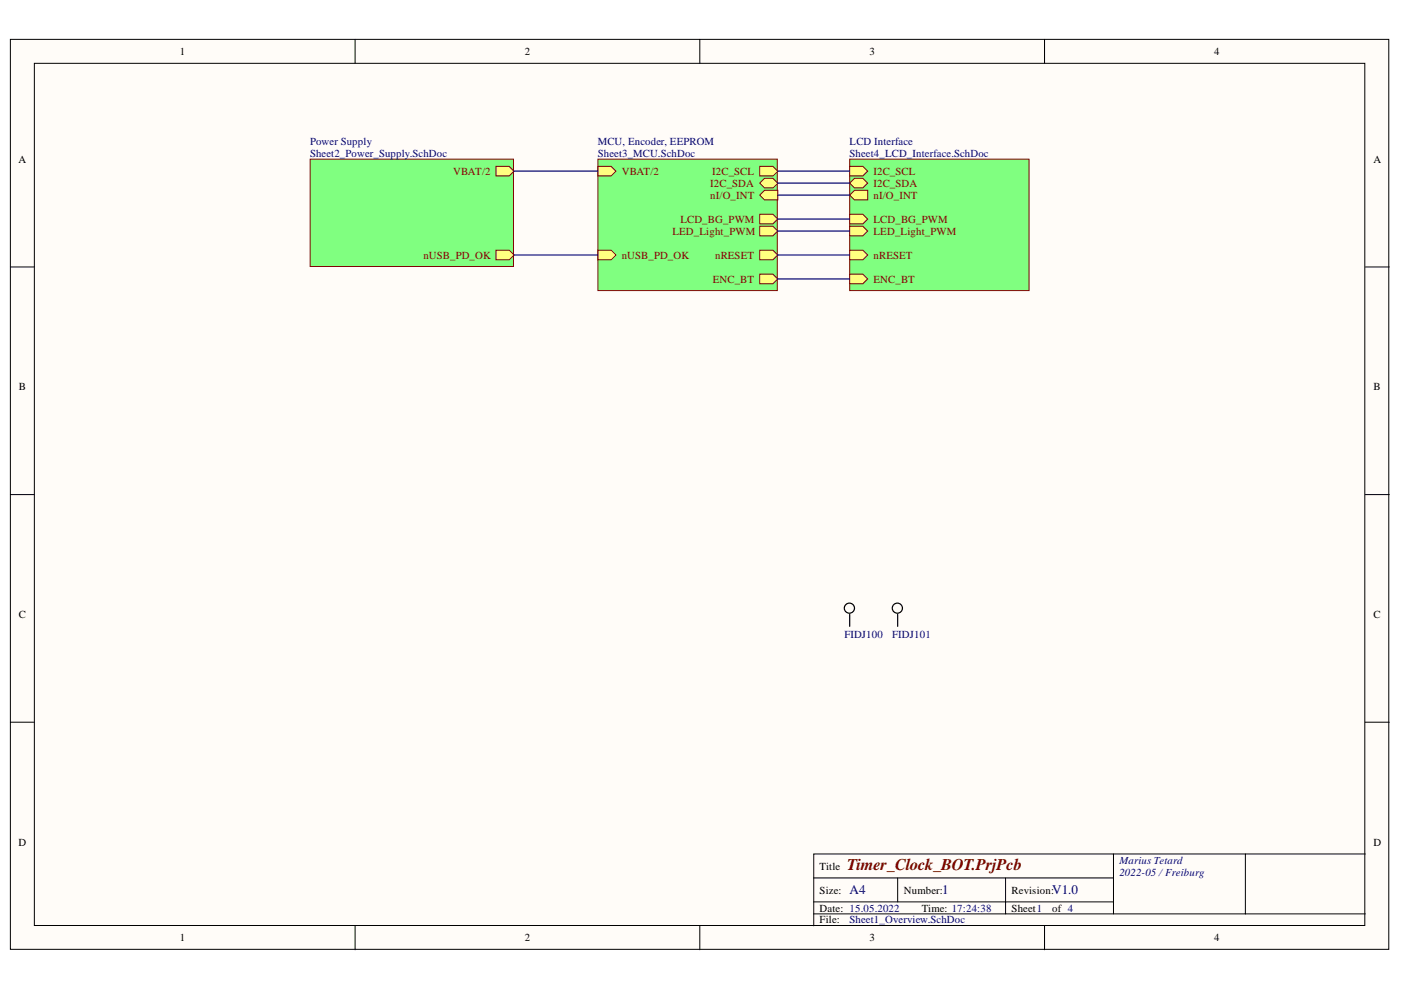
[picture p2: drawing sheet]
<svg xmlns="http://www.w3.org/2000/svg" width="297mm" height="210mm" viewBox="0 0 297 210" stroke-linecap="round" stroke-linejoin="round" font-family="sans-serif">
<g fill="#fffcf8" stroke="#000" stroke-width=".21">
<path d="M2.2 8.3h292.2v193h-292.2z"/>
<path d="M7.3 13.4h282.1v182.8h-282.1z"/>
</g>
<g fill="none" stroke="#000" stroke-width=".21">
<path d="M75.3 8.3v5.1M148.4 8.3v5.1M221.5 8.3v5.1M2.2 56.6h5.1M289.5 56.6h5.1M2.2 104.9h5.1M289.5 104.9h5.1M2.2 153.1h5.1M289.5 153.1h5.1M75.3 196.3v5.1M148.4 196.3v5.1M172.5 186.1h63.6"/>
<path d="M172.5 193.8h117M172.5 191.2h63.6M190.3 186.1v5.1M213.2 186.1v7.7M221.5 196.3v5.1M236.1 181.1v12.7M264 181.1h-91.5v15.2M289.5 181.1h-25.5v12.7"/>
</g>
<path d="M65.8 33.7h43.1v22.8h-43.1z" fill="#80ff80" stroke="#800000" stroke-width=".21"/>
<g fill="#ffff80" stroke="#800000" stroke-width=".21">
<path d="M105.2 53.1h2.8l1 1-1 1h-2.8z" fill-rule="evenodd"/>
<path d="M105.2 35.3h2.8l1 1-1 1h-2.8z" fill-rule="evenodd"/>
</g>
<path d="M126.8 33.7h38v27.9h-38z" fill="#80ff80" stroke="#800000" stroke-width=".21"/>
<g fill="#ffff80" stroke="#800000" stroke-width=".21">
<path d="M161.1 41.4l1-1h2.8v2h-2.8z" fill-rule="evenodd"/>
<path d="M161.1 35.3h2.8l1 1-1 1h-2.8z" fill-rule="evenodd"/>
<path d="M161.1 45.4h2.8l1 1-1 1.1h-2.8z" fill-rule="evenodd"/>
<path d="M161.1 48h2.8l1 1-1 1h-2.8z" fill-rule="evenodd"/>
<path d="M161.1 38.8l1-1h1.8l1 1-1 1h-1.8z" fill-rule="evenodd"/>
<path d="M126.8 35.3h2.8l1 1-1 1h-2.8z" fill-rule="evenodd"/>
<path d="M126.8 53.1h2.8l1 1-1 1h-2.8z" fill-rule="evenodd"/>
<path d="M161.1 53.1h2.8l1 1-1 1h-2.8z" fill-rule="evenodd"/>
<path d="M161.1 58.1h2.8l1 1-1 1.1h-2.8z" fill-rule="evenodd"/>
</g>
<path d="M180.2 33.7h38v27.9h-38z" fill="#80ff80" stroke="#800000" stroke-width=".21"/>
<g fill="#ffff80" stroke="#800000" stroke-width=".21">
<path d="M180.2 41.4l1-1h2.8v2h-2.8z" fill-rule="evenodd"/>
<path d="M180.2 35.3h2.7l1.1 1-1.1 1h-2.7z" fill-rule="evenodd"/>
<path d="M180.2 45.4h2.7l1.1 1-1.1 1.1h-2.7z" fill-rule="evenodd"/>
<path d="M180.2 53.1h2.7l1.1 1-1.1 1h-2.7z" fill-rule="evenodd"/>
<path d="M180.2 48h2.7l1.1 1-1.1 1h-2.7z" fill-rule="evenodd"/>
<path d="M180.2 38.8l1-1h1.7l1.1 1-1.1 1h-1.7z" fill-rule="evenodd"/>
<path d="M180.2 58.1h2.7l1.1 1-1.1 1.1h-2.7z" fill-rule="evenodd"/>
</g>
<path d="M109 36.3h17.8M164.9 36.3h15.3M164.9 38.8h15.3M109 54.1h17.8M164.9 41.4h15.3M164.9 46.4h15.3M164.9 49h15.3M164.9 54.1h15.3M164.9 59.1h15.3" fill="none" stroke="#000080" stroke-width=".25"/>
<g fill="none" stroke="#000" stroke-width=".25">
<path d="M180.2 130.3v2.5M190.3 130.3v2.5"/>
<circle cx="180.1" cy="128.9" r="1.07"/>
<circle cx="190.3" cy="128.9" r="1.07"/>
</g>
<text font-size="3.5" fill="#800000" x="179.6" y="184.4">Timer_Clock_BOT.PrjPcb</text>
<g font-size="2.8" fill="#000080">
<text x="180.1" y="189.6">A4</text>
<text x="199.8" y="189.6">1</text>
<text x="223.1" y="189.6">V1.0</text>
</g>
<g font-size="2.3">
<text x="38.2" y="11.7">1</text>
<text x="111.3" y="11.7">2</text>
<text x="184.4" y="11.7">3</text>
<text x="257.5" y="11.7">4</text>
<text x="3.9" y="34.5">A</text>
<text x="291.2" y="34.5">A</text>
<text x="4" y="82.8">B</text>
<text x="291.2" y="82.8">B</text>
<text x="4" y="131">C</text>
<text x="291.2" y="131">C</text>
<text x="3.9" y="179.3">D</text>
<text x="291.2" y="179.3">D</text>
<text x="173.8" y="184.4">Title</text>
<text x="173.8" y="189.5">Size:</text>
<text x="191.6" y="189.5">Number:</text>
<text x="214.5" y="189.5">Revision:</text>
<text x="173.8" y="193.3">Date: 15.05.2022</text>
<text x="173.8" y="195.8">File:</text>
<text x="195.4" y="193.3">Time: 17:24:38</text>
<text x="214.5" y="193.3">Sheet1</text>
<text x="223.1" y="193.3">of 4</text>
<text x="38.2" y="199.6">1</text>
<text x="111.3" y="199.6">2</text>
<text x="184.4" y="199.6">3</text>
<text x="257.5" y="199.6">4</text>
</g>
<g font-size="2.3" fill="#000080">
<text x="65.7" y="30.7">Power Supply</text>
<text x="65.7" y="33.2">Sheet2_Power_Supply.SchDoc</text>
<text x="126.7" y="30.7">MCU, Encoder, EEPROM</text>
<text x="126.7" y="33.2">Sheet3_MCU.SchDoc</text>
<text x="180.1" y="30.7">LCD Interface</text>
<text x="180.1" y="33.2">Sheet4_LCD_Interface.SchDoc</text>
<text x="179" y="135.4">FIDJ100</text>
<text x="189.2" y="135.4">FIDJ101</text>
<text x="237.3" y="183.1">Marius Tetard</text>
<text x="237.3" y="185.7">2022-05 /Freiburg</text>
<text x="180.1" y="195.8">Sheet1_Overview.SchDoc</text>
</g>
<g font-size="2.3" fill="#800000">
<text x="96.1" y="37">VBAT/2</text>
<text x="131.8" y="37">VBAT/2</text>
<text x="150.6" y="39.6">I2C_SDA</text>
<text x="151" y="37">I2C_SCL</text>
<text x="185.2" y="37">I2C_SCL</text>
<text x="185.2" y="39.6">I2C_SDA</text>
<text x="144.3" y="47.3">LCD_BG_PWM</text>
<text x="150.6" y="42.1">nI/O_INT</text>
<text x="185.2" y="42.1">nI/O_INT</text>
<text x="185.2" y="47.3">LCD_BG_PWM</text>
<text x="142.6" y="49.8">LED_Light_PWM</text>
<text x="185.2" y="49.8">LED_Light_PWM</text>
<text x="89.8" y="54.9">nUSB_PD_OK</text>
<text x="131.8" y="54.9">nUSB_PD_OK</text>
<text x="151.1" y="59.9">ENC_BT</text>
<text x="151.6" y="54.9">nRESET</text>
<text x="185.2" y="54.9">nRESET</text>
<text x="185.2" y="59.9">ENC_BT</text>
</g>
</svg>
